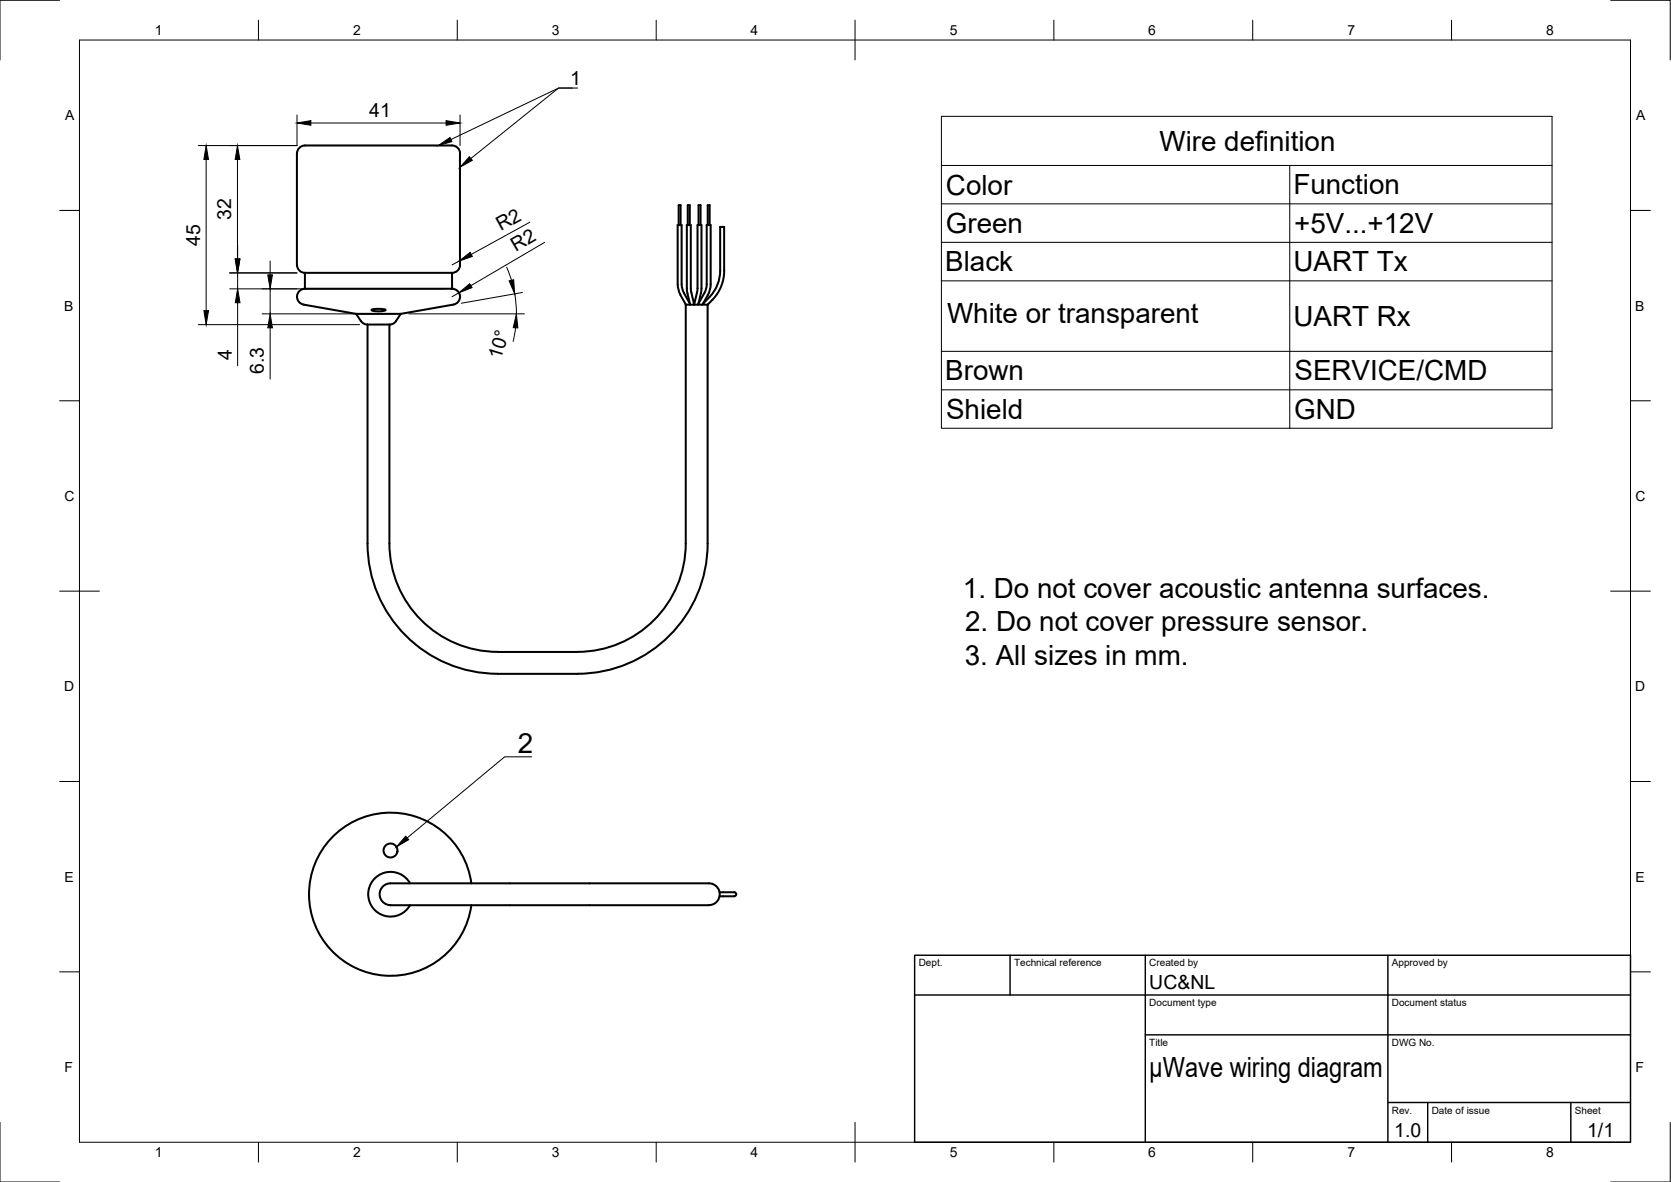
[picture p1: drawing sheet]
<svg xmlns="http://www.w3.org/2000/svg" width="420mm" height="297mm" viewBox="0 0 420 297" stroke-linecap="round" stroke-linejoin="round" font-family="sans-serif">
<!-- layer: Visible -->
<g fill="none" stroke="#000" stroke-width=".51">
<path d="M74.7 38.6v28a2 2 0 0 0 2 2M74.7 38.6a2.38 2.38 0 0 1 3-2h34.9a2.77 2.77 0 0 1 3 1.4l.1 .6M115.7 38.6v28a2 2 0 0 1-2 2M170.6 56.6v-5h.5v5M172.9 56.6v-5h.5v5M175.6 56.6v-5h.5v5M177.9 56.6v-5h.5v5M76.7 68.6h37M76.7 72.6h37M76.7 68.6v4M76.7 72.6a2 2 0 0 0-2 1.8 2 2 0 0 0 1.6 2.1l13.2 2.4M89.5 78.9l1.5 2.1 .7 .4 .7 .2"/>
<path d="M89.5 78.9h11.3M93.4 77.9l.9-.3h1.5l.8 .1 .3 .2-2 .3-1-.1zM100.8 78.9l-1.5 2.1-.6 .4-.8 .2M113.7 68.6v4M113.7 72.6a2 2 0 0 1 2 1.8 2 2 0 0 1-1.7 2.1l-13.2 2.4M170.4 71.4v-14.8h1v14.8M170.4 71.4l.2 1.4 .5 1.3M171.1 74.2l1.4 2.4M171.4 71.4l.4 1.8 1.7 3.1M173.5 76.3l.1 .3M173.5 76.3l-.8-3.5v-16.2h1v16.1l.8 3.8M174.5 76.5v.1"/>
<path d="M175.6 76.3l-.1 .3M175.6 76.3l.8-3.5v-16.2h-1v16.1l-.9 3.8M176.7 76.4l-.1 .2M177.1 73.7l-1.5 2.6M177.7 71.4v-14.8h1v14.8M177.7 71.4l-.1 1-.5 1.2M177.9 76.6h-5.5v60M177.9 76.6v60M178 74.2l-1.3 2.2M178.4 74.6l-1.7 1.8M178.4 74.6a9.5 9.5 0 0 0 2.7-6.6v-11h1v11a11 11 0 0 1-4.2 8.6M178.7 71.4l-.2 1.4-.5 1.3"/>
<path d="M92.4 81.6h5.5M92.4 81.6v55M97.9 81.6v55M92.4 136.6a32.8 32.8 0 0 0 32.8 32.7h20a32.8 32.8 0 0 0 32.7-32.7M97.9 136.6a27.3 27.3 0 0 0 27.3 27.2h20a27.3 27.3 0 0 0 27.2-27.2M96.1 223a4.4 4.4 0 0 1 3.6-1h77.5a2.91 2.91 0 0 1 3.1 1.1 2.91 2.91 0 0 1 .1 3.3 5 5 0 0 1-4.2 1.1h-77a2.92 2.92 0 0 1-3.1-1.2 2.92 2.92 0 0 1 0-3.3zM103.1 222a5.6 5.6 0 0 0-8.5-1.6 5.6 5.6 0 0 0 0 8.6 5.6 5.6 0 0 0 8.5-1.5M118.5 222a20.5 20.5 0 0 0-31.3-14.6 20.5 20.5 0 0 0 0 34.6 20.5 20.5 0 0 0 31.3-14.5M180.9 224.2h2.1a2.75 2.75 0 0 1 2.1 .3 .8 .8 0 0 1-1.2 .7h-3"/>
<circle cx="98.2" cy="213.7" r="1.75"/>
</g>
<!-- layer: Border -->
<g fill="none" stroke="#000" stroke-width=".25">
<path d="M15 .1h-15v15M20 10.1h390v276.9h-390zM65 5.1v5M115 5.1v5M165 5.1v5M215 5.1v10M265 5.1v5M315 5.1v5M365 5.1v5M405 .1h15v15M15 52.9h5M410 52.9h5"/>
<path d="M15 100.7h5M410 100.7h5M15 148.6h10M405 148.6h10M15 196.4h5M410 196.4h5M15 244.2h5M410 244.2h5M0 282.1v14.9h15M65 287v5M115 287v5M165 287v5"/>
<path d="M215 282.1v9.9M265 287v5M315 287v5M365 287v5M420 282.1v14.9h-15"/>
</g>
<!-- layer: TitleBlock -->
<path d="M230 240.1h180v46.9h-180zM230 250h180M254 240.1v9.9M288 240.1v46.9M349 240.1v46.9M288 260.1h122M349 277.1h61M359 277.1v9.9M395 277.1v9.9" fill="none" stroke="#000" stroke-width=".36"/>
<!-- layer: Dimensions -->
<g fill="none" stroke="#000" stroke-width=".25">
<path d="M74.7 28.9v7.7h-24.9M78.2 30.9h34M115.7 28.9v7.7M51.8 40.1v38M59.7 40.1v25M133.2 55.8l-14.7 8.1M57.7 68.6h17M57.8 72.6h53.9M59.8 61.6v3.5M59.8 68.6v4M59.8 76.1v15.8M65.9 78.9h32.9"/>
<path d="M67.9 65.6v3.5M67.9 72.6v6.3M102.8 78.9h29M115.4 73.6l-1.7 1M115.4 65.6l-1.7 1M127.4 67.1l1.2 3.3M129.4 73.8l.5 5.1M131.4 73.5l-15.4 2.7M136.9 60.9l-18.5 10.9M49.8 81.6h40.6M67.9 82.4v12.9M129.6 82.4l-.6 3.4"/>
</g>
<g fill="#000" stroke="#000" stroke-width=".25">
<path d="M74.7 30.9l3.5-.6v1.2zM112.2 30.3l3.5 .6-3.5 .6zM51.8 36.6l.6 3.5h-1.1zM59.7 36.6l.6 3.5h-1.2zM51.3 78.1h1.1l-.6 3.5zM59.1 65.1h1.2l-.6 3.5zM59.2 65.1h1.1l-.5 3.5zM59.8 72.6l.5 3.5h-1.1zM67.3 69.1h1.2l-.6 3.5zM115.4 73.6l2.7-2.3 .6 1zM115.4 65.6l2.8-2.2 .6 1zM128 70.6l1.2-.3 .2 3.5z"/>
<path d="M67.9 78.9l.6 3.5h-1.2zM129.8 78.9l.4 3.5-1.1-.1z"/>
</g>
<!-- layer: BOM -->
<path d="M236.7 29.2h153.5v78.4h-153.5zM236.7 41.6h153.5M236.7 51.2h153.5M324.3 41.6v66M236.7 60.9h153.5M236.7 70.6h153.5M236.7 88.3h153.5M236.7 98h153.5" fill="none" stroke="#000" stroke-width=".25"/>
<!-- layer: Annotations -->
<path d="M110.2 36.6l2.9-2 .5 1zM118 39.4l.8 .9-3.1 1.7zM102 210.1l.8 .9-3.1 1.8z" fill="#000" stroke="#000" stroke-width=".25"/>
<path d="M143.9 22.1h-3.5l-27 13M145.2 22.1h-4.8l-22 17.7M133.7 190.2h-6.8l-24.5 20.4" fill="none" stroke="#000" stroke-width=".25"/>
<g font-size="7">
<text x="291.5" y="37.9">Wire definition</text>
<text x="237.8" y="48.9">Color</text>
<text x="325.2" y="48.9">Function</text>
<text x="237.8" y="58.6">Green</text>
<text x="325.4" y="58.5">+5V...+12V</text>
<text x="237.7" y="68.2">Black</text>
<text x="325.2" y="68.2">UART Tx</text>
<text x="238.1" y="81.2">White or transparent</text>
<text x="325.2" y="81.9">UART Rx</text>
<text x="237.7" y="95.6">Brown</text>
<text x="325.5" y="95.6">SERVICE/CMD</text>
<text x="237.9" y="105.3">Shield</text>
<text x="325.4" y="105.3">GND</text>
<text x="242.1" y="150.3">1. Do not cover acoustic antenna surfaces.</text>
<text x="242.7" y="158.7">2. Do not cover pressure sensor.</text>
<text x="242.6" y="167">3. All sizes in mm.</text>
<text x="130.2" y="189.2">2</text>
<text x="289" y="270.6">µWave wiring diagram</text>
</g>
<g font-size="4.9">
<text x="143.4" y="21.4">1</text>
<text x="92.9" y="29.4">41</text>
<text x="58.2" y="55.3" transform="rotate(-90 58.2 55.3)">32</text>
<text x="125.9" y="58.1" transform="rotate(-29 125.9 58.1)">R2</text>
<text x="50.3" y="61.7" transform="rotate(-90 50.3 61.7)">45</text>
<text x="129.7" y="63.4" transform="rotate(-30 129.7 63.4)">R2</text>
<text x="58.3" y="90.5" transform="rotate(-90 58.3 90.5)">4</text>
<text x="66.4" y="93.9" transform="rotate(-90 66.4 93.9)">6.3</text>
<text x="126" y="90.6" transform="rotate(-73 126 90.6)">10°</text>
<text x="289" y="248.5">UC&amp;NL</text>
<text x="350.6" y="285.7">1.0</text>
<text x="399.1" y="285.7">1/1</text>
</g>
<g font-size="3.5">
<text x="39" y="8.8">1</text>
<text x="88.8" y="8.8">2</text>
<text x="138.8" y="8.8">3</text>
<text x="188.7" y="8.8">4</text>
<text x="238.8" y="8.8">5</text>
<text x="288.7" y="8.8">6</text>
<text x="338.8" y="8.8">7</text>
<text x="388.8" y="8.8">8</text>
<text x="16.4" y="30.2">A</text>
<text x="411.4" y="30.2">A</text>
<text x="16.2" y="78">B</text>
<text x="411.2" y="78">B</text>
<text x="16.2" y="125.9">C</text>
<text x="411.2" y="125.9">C</text>
<text x="16.2" y="173.7">D</text>
<text x="411.2" y="173.7">D</text>
<text x="16.2" y="221.6">E</text>
<text x="411.2" y="221.6">E</text>
<text x="16.2" y="269.4">F</text>
<text x="411.2" y="269.4">F</text>
<text x="39" y="290.8">1</text>
<text x="88.8" y="290.8">2</text>
<text x="138.8" y="290.8">3</text>
<text x="188.7" y="290.8">4</text>
<text x="238.8" y="290.8">5</text>
<text x="288.7" y="290.8">6</text>
<text x="338.8" y="290.8">7</text>
<text x="388.8" y="290.8">8</text>
</g>
<g font-size="2.5">
<text x="231" y="242.9">Dept.</text>
<text x="255" y="242.9">Technical reference</text>
<text x="289" y="242.9">Created by</text>
<text x="350" y="242.9">Approved by</text>
<text x="289" y="252.8">Document type</text>
<text x="350" y="252.8">Document status</text>
<text x="289" y="262.9">Title</text>
<text x="350" y="262.9">DWG No.</text>
<text x="350" y="279.9">Rev.</text>
<text x="360" y="279.9">Date of issue</text>
<text x="396" y="279.9">Sheet</text>
</g>
</svg>
